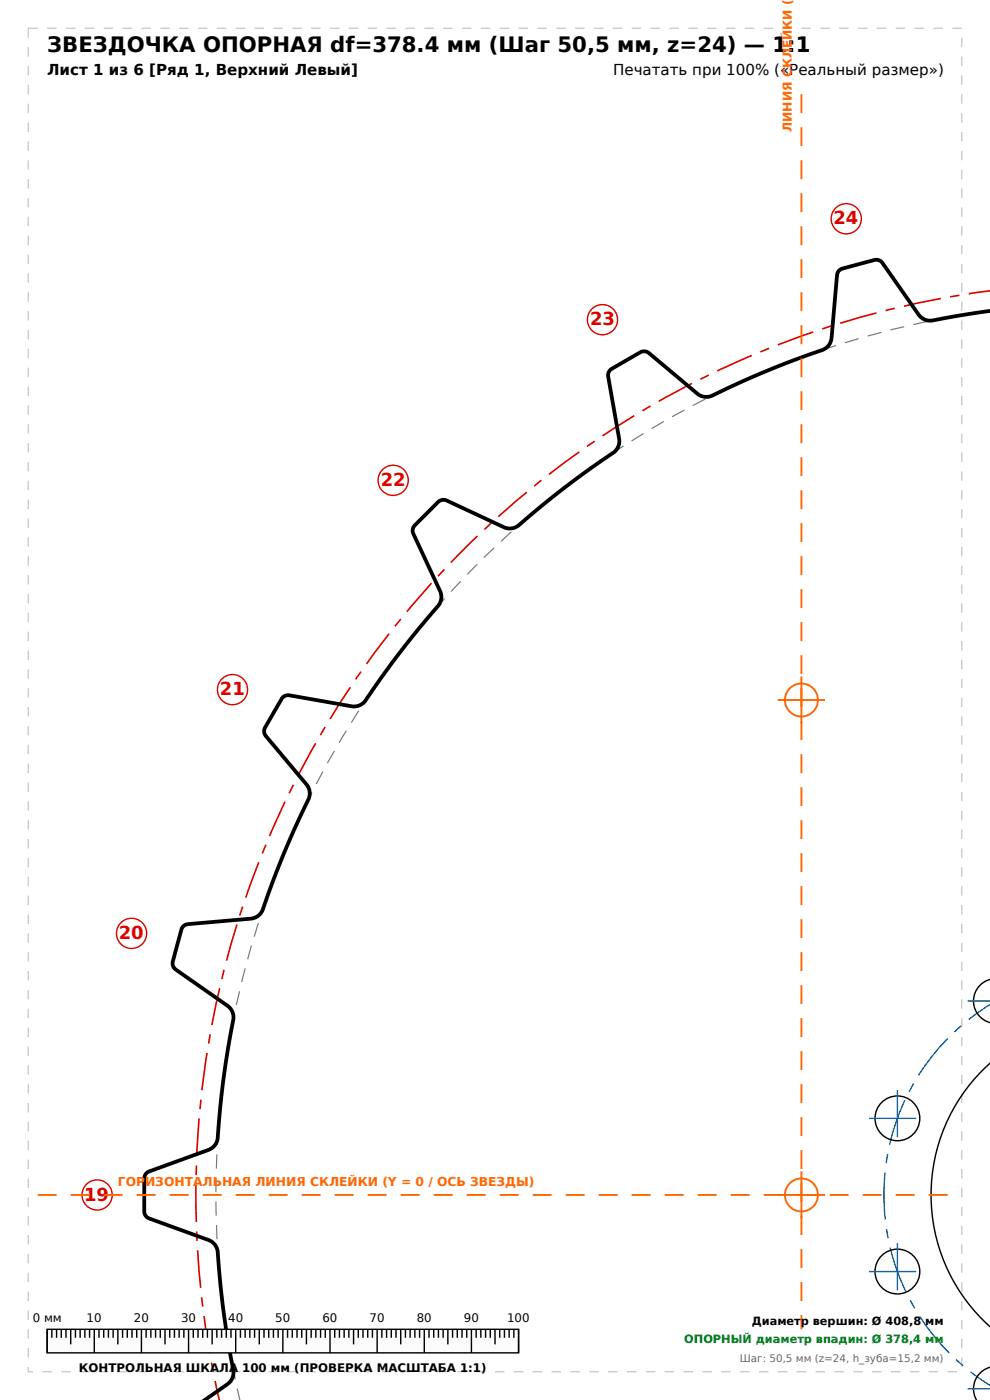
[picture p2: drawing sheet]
<svg xmlns="http://www.w3.org/2000/svg" width="210mm" height="297mm" viewBox="0 0 210 297" stroke-linecap="round" stroke-linejoin="round" font-family="sans-serif">
<path d="M6 6h198v285h-198z" fill="none" stroke="#ccc" stroke-width=".3" stroke-dasharray="2 2" stroke-linecap="butt"/>
<path d="M46.5 297.1a193.4 193.4 0 0 1 163.5-235.4" fill="none" stroke="#d00" stroke-width=".35" stroke-dasharray="8 2 2 2" stroke-linecap="butt"/>
<path d="M50.9 297.1a189.1 189.1 0 0 1 159.1-231.1" fill="none" stroke="#777" stroke-width=".25" stroke-dasharray="3 2" stroke-linecap="butt"/>
<g fill="none" stroke="#000" stroke-width=".3">
<path d="M210 207.8a4.7 4.7 0 0 0-3.5 4.6 4.7 4.7 0 0 0 3.5 4.5M210 225.5a37.5 37.5 0 0 0 0 56M210 290.1a4.7 4.7 0 0 0-2.8 7"/>
<circle cx="190.4" cy="237.2" r="4.8"/>
<circle cx="190.4" cy="269.7" r="4.8"/>
</g>
<path d="M205.3 212.4h4.7M184.4 237.3h12M190.4 231.3v11.9M184.4 269.7h12M190.4 263.7v12M205.3 294.6h4.7M210 293.9a47.5 47.5 0 0 1 0-80.8" fill="none" stroke="#06c" stroke-width=".3" stroke-dasharray="10 2 2 2" stroke-linecap="butt"/>
<path d="M210 66l-10.3 1.6a5.5 5.5 0 0 1-3.2 .3 3 3 0 0 1-1.6-1.2l-7.7-10.9-.5-.5-1.1-.2-6.9 1.9-.7 .4-.4 .8-1.2 13.7a2.99 2.99 0 0 1-2 2.4l-6 2.1-5.8 2.3-5.8 2.5-5.8 2.8a3 3 0 0 1-3.1-.5l-10.3-8.6-.6-.3-1.1 .1-6.2 3.6-.6 .6-.1 .8 2.4 13.6a3 3 0 0 1-1.4 2.8l-8.8 6.2-9.7 7.9a5.2 5.2 0 0 1-2.9 1.9l-1.5-.2-12.5-5.8h-.8l-.8 .3-5 5-.3 .5-.2 .7 .2 .6 5.7 12.4a2.99 2.99 0 0 1-.5 3l-4.1 4.8-3.9 4.9-7.3 10.2a3 3 0 0 1-3 1.3l-13.2-2.3h-.7l-.9 .7-3.6 6.1-.2 1 .4 .8 8.7 10.5a3 3 0 0 1 .3 3.1l-4.2 8.9a185.9 185.9 0 0 0-5.5 14.4 3 3 0 0 1-2.5 1.9l-13.3 1.1-.7 .3-.7 .8-1.8 6.9v.9l.6 .8 11.1 7.8a2.99 2.99 0 0 1 1.1 2.9l-1 5.3a228.6 228.6 0 0 0-2.4 20.3 3.1 3.1 0 0 1-1.9 1.9l-12.7 4.7-.7 .6-.2 .8v7l.1 .7 .4 .4 .5 .4 12.6 4.6a2.99 2.99 0 0 1 2 2.6 208.8 208.8 0 0 0 3.3 25.5 3 3 0 0 1-1.2 2.4l-4.9 3.5" fill="none" stroke="#000" stroke-width=".8"/>
<g fill="#fff" stroke="#d00" stroke-width=".3">
<circle cx="20.6" cy="253.5" r="3.2"/>
<circle cx="27.9" cy="198" r="3.2"/>
<circle cx="49.3" cy="146.3" r="3.2"/>
<circle cx="83.4" cy="101.9" r="3.2"/>
<circle cx="127.8" cy="67.8" r="3.2"/>
<circle cx="179.5" cy="46.4" r="3.2"/>
</g>
<path d="M170 20v262M8 253.5h194" fill="none" stroke="#f60" stroke-width=".4" stroke-dasharray="4 3" stroke-linecap="butt"/>
<g fill="none" stroke="#f60" stroke-width=".4">
<path d="M165 148.5h10M170 143.5v10M165 253.5h10M170 248.5v10"/>
<circle cx="170" cy="148.5" r="3.5"/>
<circle cx="170" cy="253.5" r="3.5"/>
</g>
<path d="M10 282h100v5h-100z" fill="#fcfcfc" stroke="#000" stroke-width=".3"/>
<g fill="none" stroke="#000" stroke-width=".3">
<path d="M10 282v5M11 282v1.8M12 282v1.8M13 282v1.8M14 282v1.8M15 282v3.2M16 282v1.8M17 282v1.8M18 282v1.8M19 282v1.8M20 282v5M21 282v1.8"/>
<path d="M22 282v1.8M23 282v1.8M24 282v1.8M25 282v3.2M26 282v1.8M27 282v1.8M28 282v1.8M29 282v1.8M30 282v5M31 282v1.8M32 282v1.8M33 282v1.8"/>
<path d="M34 282v1.8M35 282v3.2M36 282v1.8M37 282v1.8M38 282v1.8M39 282v1.8M40 282v5M41 282v1.8M42 282v1.8M43 282v1.8M44 282v1.8M45 282v3.2"/>
<path d="M46 282v1.8M47 282v1.8M48 282v1.8M49 282v1.8M50 282v5M51 282v1.8M52 282v1.8M53 282v1.8M54 282v1.8M55 282v3.2M56 282v1.8M57 282v1.8"/>
<path d="M58 282v1.8M59 282v1.8M60 282v5M61 282v1.8M62 282v1.8M63 282v1.8M64 282v1.8M65 282v3.2M66 282v1.8M67 282v1.8M68 282v1.8M69 282v1.8"/>
<path d="M70 282v5M71 282v1.8M72 282v1.8M73 282v1.8M74 282v1.8M75 282v3.2M76 282v1.8M77 282v1.8M78 282v1.8M79 282v1.8M80 282v5M81 282v1.8"/>
<path d="M82 282v1.8M83 282v1.8M84 282v1.8M85 282v3.2M86 282v1.8M87 282v1.8M88 282v1.8M89 282v1.8M90 282v5M91 282v1.8M92 282v1.8M93 282v1.8"/>
<path d="M94 282v1.8M95 282v3.2M96 282v1.8M97 282v1.8M98 282v1.8M99 282v1.8M100 282v5M101 282v1.8M102 282v1.8M103 282v1.8M104 282v1.8M105 282v3.2"/>
<path d="M106 282v1.8M107 282v1.8M108 282v1.8M109 282v1.8M110 282v5"/>
</g>
<text font-size="4.5" x="10" y="11">ЗВЕЗДОЧКА ОПОРНАЯ df=378.4 мм (Шаг 50,5 мм, z=24) — 1:1</text>
<g font-size="3.8" fill="#d00">
<text x="176.8" y="47.6">24</text>
<text x="125.2" y="69">23</text>
<text x="80.8" y="103.1">22</text>
<text x="46.7" y="147.5">21</text>
<text x="25.2" y="199.2">20</text>
<text x="17.9" y="254.7">19</text>
</g>
<g font-size="3.2">
<text x="10" y="16">Лист 1 из 6 [Ряд 1, Верхний Левый]</text>
<text x="130" y="16">Печатать при 100% («Реальный размер»)</text>
</g>
<g font-size="2.6" fill="#f60">
<text x="168" y="28" transform="rotate(-90 168 28)">ЛИНИЯ СКЛЕЙКИ (</text>
<text x="25" y="251.5">ГОРИЗОНТАЛЬНАЯ ЛИНИЯ СКЛЕЙКИ (Y = 0 / ОСЬ ЗВЕЗДЫ)</text>
</g>
<g font-size="2.5">
<text x="7" y="280.5">0 мм</text>
<text x="18.4" y="280.5">10</text>
<text x="28.4" y="280.5">20</text>
<text x="38.4" y="280.5">30</text>
<text x="48.4" y="280.5">40</text>
<text x="58.4" y="280.5">50</text>
<text x="68.4" y="280.5">60</text>
<text x="78.4" y="280.5">70</text>
<text x="88.4" y="280.5">80</text>
<text x="98.4" y="280.5">90</text>
<text x="107.6" y="280.5">100</text>
<text x="16.7" y="291">КОНТРОЛЬНАЯ ШКАЛА 100 мм (ПРОВЕРКА МАСШТАБА 1:1)</text>
</g>
<text font-size="2.4" x="159.5" y="281">Диаметр вершин: Ø 408,8 мм</text>
<text font-size="2.4" fill="#080" x="145.1" y="285">ОПОРНЫЙ диаметр впадин: Ø 378,4 мм</text>
<text font-size="2.2" fill="#666" x="156.9" y="289">Шаг: 50,5 мм (z=24, h_зуба=15,2 мм)</text>
</svg>
